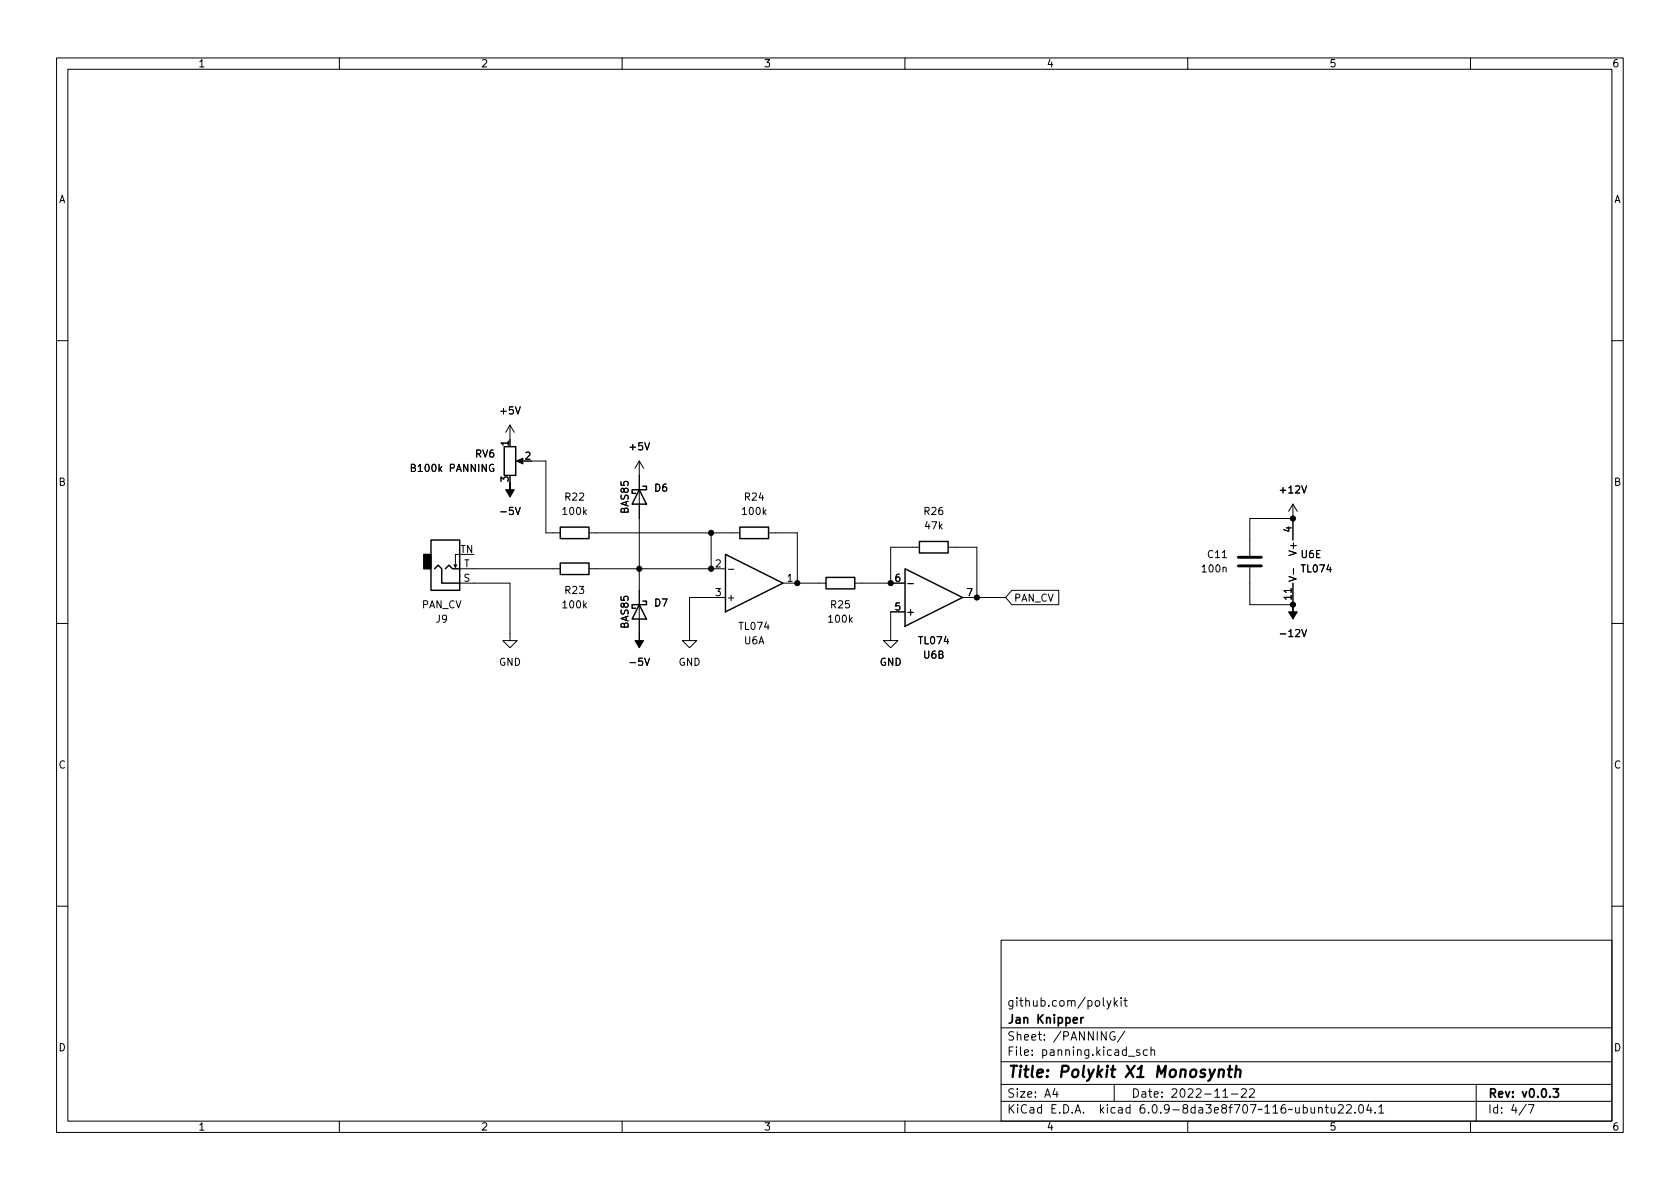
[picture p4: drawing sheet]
<svg xmlns="http://www.w3.org/2000/svg" width="297mm" height="210mm" viewBox="0 0 297 210" stroke-linecap="round" stroke-linejoin="round" font-family="sans-serif">
<g fill="none" stroke="#000" stroke-width=".18">
<path d="M10 10.2h277v190.1h-277zM12 12.2h273v186.1h-273zM60 10.2v2M110 10.2v2M160 10.2v2M210 10.2v2M260 10.2v2M10 60.2h2M90.2 75.2l-.8 1.2M90.2 75.2v2.5M90.2 75.2l.7 1.2M285 60.2h2"/>
<path d="M80.8 99.8l-.3 .5M81.3 98h-.8v2.3l-.2-.5M87.2 82.2a.59 .59 0 0 0-.7 .5 .59 .59 0 0 0 .7 .6l.1-.5h-.2M91.7 81.5h1M94 81.5h2.5v12.7h2.6M104.1 94.2h26.7M113 81.5v30.5M113 81.5l-.7 1.3M113 81.5l.8 1.3M125.7 94.2v6.4M135.9 94.2h5.1v8.9M162.6 96.8h-5.1v6.3"/>
<path d="M167.6 96.8h5.1v8.9M228.6 89.1l-.8 1.3M228.6 89.1v6.4M228.6 89.1l.8 1.3M228.6 91.7h-7.6v6.6M10 110.2h2M81.3 103.1h8.9v10.2h1.2l-1.2 1.2-1.3-1.2h1.3M81.3 100.6h17.8M104.1 100.6h24.2M128.3 105.7h-6.4v7.6h1.3l-1.3 1.2-1.3-1.2h1.3M128.8 100.7h.9M138.4 103.1h7.6"/>
<path d="M151.1 103.1h8.9M160 108.2h-2.5v5.1h1.2l-1.2 1.2-1.3-1.2h1.3M160.5 103.2h1M170.2 105.7h7.6M178.9 104.4h8.3v2.5h-8.3l-1.1-1.2zM221 100.3v6.6h7.6v-3.8M228.7 100.6v.9M285 110.2h2M10 160.2h2M177 166.3h108v32h-108zM195.7 176.9l.4 1M196.4 176.9l-.5 1.4-.2 .1"/>
<path d="M197 176.4v1.5M197.1 177.4l.5 .5M197.6 176.9l-.6 .6M198.2 176.4v.2M198.2 176.9v1M198.7 176.9h.6M198.9 176.4v1.3l.4 .2M285 160.2h2M60 198.3v2M110 198.3v2M160 198.3v2M177 194.8h108"/>
<path d="M177 191.8h108M177 187.8h108M177 181.8h108M186.5 192.5l-.4 1h1M186.9 193v1M197 191.8v3M197.1 182.5a.74 .74 0 0 0-.9 .5 .74 .74 0 0 0 .5 .9l.4-.1v-.5h-.2M198.9 182.4l-1.3 1.9M199.5 186.8h1.1M201.5 185.7l-.4-.1-.2 .2 .1 .3 .5 .1v.4h-.6M202.9 185.7l-.5-.1-.3 .3v.4l.2 .3h.6M203.5 185.8l.2-.2 .4 .1v.9"/>
<path d="M203.5 185.1v1.5M210 198.3v2M216.2 194h.9M217.7 193.5h1.2M219.5 192.7l.6-.2 .2 .2 .1 .3-1 1h1M220.9 192.7l.6-.2 .2 .2 .1 .3-.9 1h.9M233.1 196l.3-.2 .3 .1 .1 .9M233.1 195.8v1M234.3 195.8h.6M234.5 195.3v1.3l.4 .2M235.4 195.8v1h.4l.2-.1M236 195.8v1"/>
<path d="M236.6 195.5l.6-.2 .2 .2 .1 .3-.9 1h.9M238.1 195.5l.5-.2 .3 .2v.3l-.9 1h.9M239.6 196.7v.1M240.4 195.4l.2-.1a.81 .81 0 0 1 .6 .7 .81 .81 0 0 1-.3 .8h-.2a.81 .81 0 0 1-.6-.6 .81 .81 0 0 1 .3-.8zM242 195.3l-.4 1h1M242.4 195.8v1M243.1 196.7v.1M243.8 195.8l.4-.5v1.5M243.8 196.8h.8M260 198.3v2M261 191.8v6.5M269.9 195.3l-1.3 1.9"/>
<path d="M270.2 195.3h1l-.6 1.5"/>
</g>
<path d="M191.1 179.9v1M191.6 179.9l-.3 .1-.2 .2M274.6 192.5h1l-.5 .6 .4 .1v.7l-.2 .1h-.5l-.2-.1" fill="none" stroke="#000" stroke-width=".3"/>
<path d="M215.6 189.3a.49 .49 0 0 1 .8 .1l-.1 1.1M215.6 189.1l-.2 1.4M217.1 189.1h.8M217.5 188.5l-.2 1.7v.2l.4 .1M218.5 189.3a.49 .49 0 0 1 .9 .1l-.2 1.1M218.6 188.5l-.2 2" fill="none" stroke="#000" stroke-width=".4"/>
<g fill="none" stroke="#000" stroke-width=".25">
<path d="M89.2 79h2v5.1h-2zM76.2 95.5h5.1v8.9h-5.1zM99.1 99.6h5v2h-5zM99.1 93.2h5v2h-5zM113 86.6l1.3 2.5h-2.5zM113.7 86h.6v.6h-2.5v.6h.6M128.3 98l10.1 5.1-10.1 5.1zM130.8 93.2h5.1v2h-5.1zM162.6 95.8h5v2h-5zM76.8 100.6l.7-.7 .6 .7v2.5h3.2M78.7 100.6l.7-.7 .6 .7h1.3M113 106.9l1.3 2.6h-2.5z"/>
<path d="M113.7 106.3h.6v.6h-2.5v.7h.6M146 102.1h5.1v2h-5.1zM160 100.6l10.2 5.1-10.2 5z"/>
</g>
<g fill="#000" stroke="#000" stroke-width=".18">
<path d="M90.2 85.3v1.3h.7l-.7 1.3-.8-1.3h.8zM91.3 81.5l1.2-.5v1zM113 112v1.3h.8l-.8 1.2-.7-1.2h.7zM228.6 106.9v1.3h.8l-.8 1.3-.8-1.3h.8z"/>
<circle cx="125.7" cy="94.2" r=".46"/>
<circle cx="228.6" cy="91.7" r=".46"/>
<circle cx="113" cy="100.6" r=".46"/>
<circle cx="125.7" cy="100.6" r=".46"/>
<circle cx="141" cy="103.1" r=".46"/>
<circle cx="157.5" cy="103.1" r=".46"/>
<circle cx="172.7" cy="105.7" r=".46"/>
<circle cx="228.6" cy="106.9" r=".46"/>
</g>
<path d="M74.9 98h1.3v2.6h-1.3z" fill="#000" stroke="#000" stroke-width=".25"/>
<path d="M218.9 98.5h4.1M218.9 100.1h4.1" fill="none" stroke="#000" stroke-width=".51"/>
<text font-size="2.8" x="178" y="190.6">Title: Polykit X1 Monosynth</text>
<g font-size="2.1">
<text x="178" y="178">github.com/polykit</text>
<text x="178" y="184">Sheet: /PANNING/</text>
<text x="178" y="181">Jan Knipper</text>
<text x="178" y="186.7">File: panning.kicad_sch</text>
<text x="178" y="196.9">KiCad E.D.A. kicad 6.0.9-8da3e8f707~116~ubuntu22.04.1</text>
<text x="178" y="194.1">Size: A4</text>
<text x="200" y="194.1">Date: 2022-11-22</text>
<text x="263" y="194.1">Rev: v0.0.3</text>
<text x="263" y="196.9">Id: 4/7</text>
</g>
<g font-size="1.8">
<text x="35" y="11.9">1</text>
<text x="85" y="11.9">2</text>
<text x="135" y="11.9">3</text>
<text x="185" y="11.9">4</text>
<text x="235" y="11.9">5</text>
<text x="285" y="11.9">6</text>
<text x="10.3" y="35.9">A</text>
<text x="285.3" y="35.9">A</text>
<text x="88.6" y="73.3">+5V</text>
<text x="73.1" y="83.4">B100k PANNING</text>
<text x="84" y="80.9">RV6</text>
<text x="89.9" y="78.8" transform="rotate(-90 89.9 78.8)">1</text>
<text x="92.9" y="81.3">2</text>
<text x="111.4" y="79.6">+5V</text>
<text x="10.3" y="85.9">B</text>
<text x="89.9" y="85.2" transform="rotate(-90 89.9 85.2)">3</text>
<text x="100" y="88.5">R22</text>
<text x="115.8" y="86.9">D6</text>
<text x="131.7" y="88.5">R24</text>
<text x="226.5" y="87.2">+12V</text>
<text x="285.3" y="85.9">B</text>
<text x="88.8" y="91.1">-5V</text>
<text x="99.6" y="91.1">100k</text>
<text x="111.1" y="90.7" transform="rotate(-90 111.1 90.7)">BAS85</text>
<text x="131.4" y="91.1">100k</text>
<text x="163.5" y="91.1">R26</text>
<text x="163.6" y="93.6">47k</text>
<text x="228.3" y="94.1" transform="rotate(-90 228.3 94.1)">4</text>
<text x="81.4" y="97.8">TN</text>
<text x="82" y="100.3">T</text>
<text x="126.5" y="100.3">2</text>
<text x="212.7" y="101.2">100n</text>
<text x="213.6" y="98.7">C11</text>
<text x="229.2" y="97.8" transform="rotate(-90 229.2 97.8)">V+</text>
<text x="230.1" y="98.7">U6E</text>
<text x="230.2" y="101.2">TL074</text>
<text x="74.5" y="107.6">PAN_CV</text>
<text x="82" y="102.9">S</text>
<text x="99.6" y="107.6">100k</text>
<text x="100" y="105">R23</text>
<text x="115.8" y="107.2">D7</text>
<text x="126.5" y="105.4">3</text>
<text x="128.4" y="106.3">+</text>
<text x="139.2" y="102.9">1</text>
<text x="147" y="107.6">R25</text>
<text x="158.3" y="107.9">5</text>
<text x="158.3" y="102.9">6</text>
<text x="171" y="105.4">7</text>
<text x="179.2" y="106.4">PAN_CV</text>
<text x="228.3" y="106" transform="rotate(-90 228.3 106)">11</text>
<text x="229.2" y="103" transform="rotate(-90 229.2 103)">V-</text>
<text x="77.1" y="110.1">J9</text>
<text x="111.1" y="111" transform="rotate(-90 111.1 111)">BAS85</text>
<text x="130.8" y="111.4">TL074</text>
<text x="131.6" y="113.9">U6A</text>
<text x="146.6" y="110.1">100k</text>
<text x="160.1" y="108.8">+</text>
<text x="162.5" y="113.9">TL074</text>
<text x="226.7" y="112.6">-12V</text>
<text x="88.2" y="117.7">GND</text>
<text x="111.7" y="117.7">-5V</text>
<text x="120" y="117.7">GND</text>
<text x="155.5" y="117.7">GND</text>
<text x="163.3" y="116.5">U6B</text>
<text x="10.3" y="135.9">C</text>
<text x="285.3" y="135.9">C</text>
<text x="10.3" y="185.9">D</text>
<text x="285.3" y="185.9">D</text>
<text x="35" y="199.9">1</text>
<text x="85" y="199.9">2</text>
<text x="135" y="199.9">3</text>
<text x="185" y="199.9">4</text>
<text x="235" y="199.9">5</text>
<text x="285" y="199.9">6</text>
</g>
</svg>
